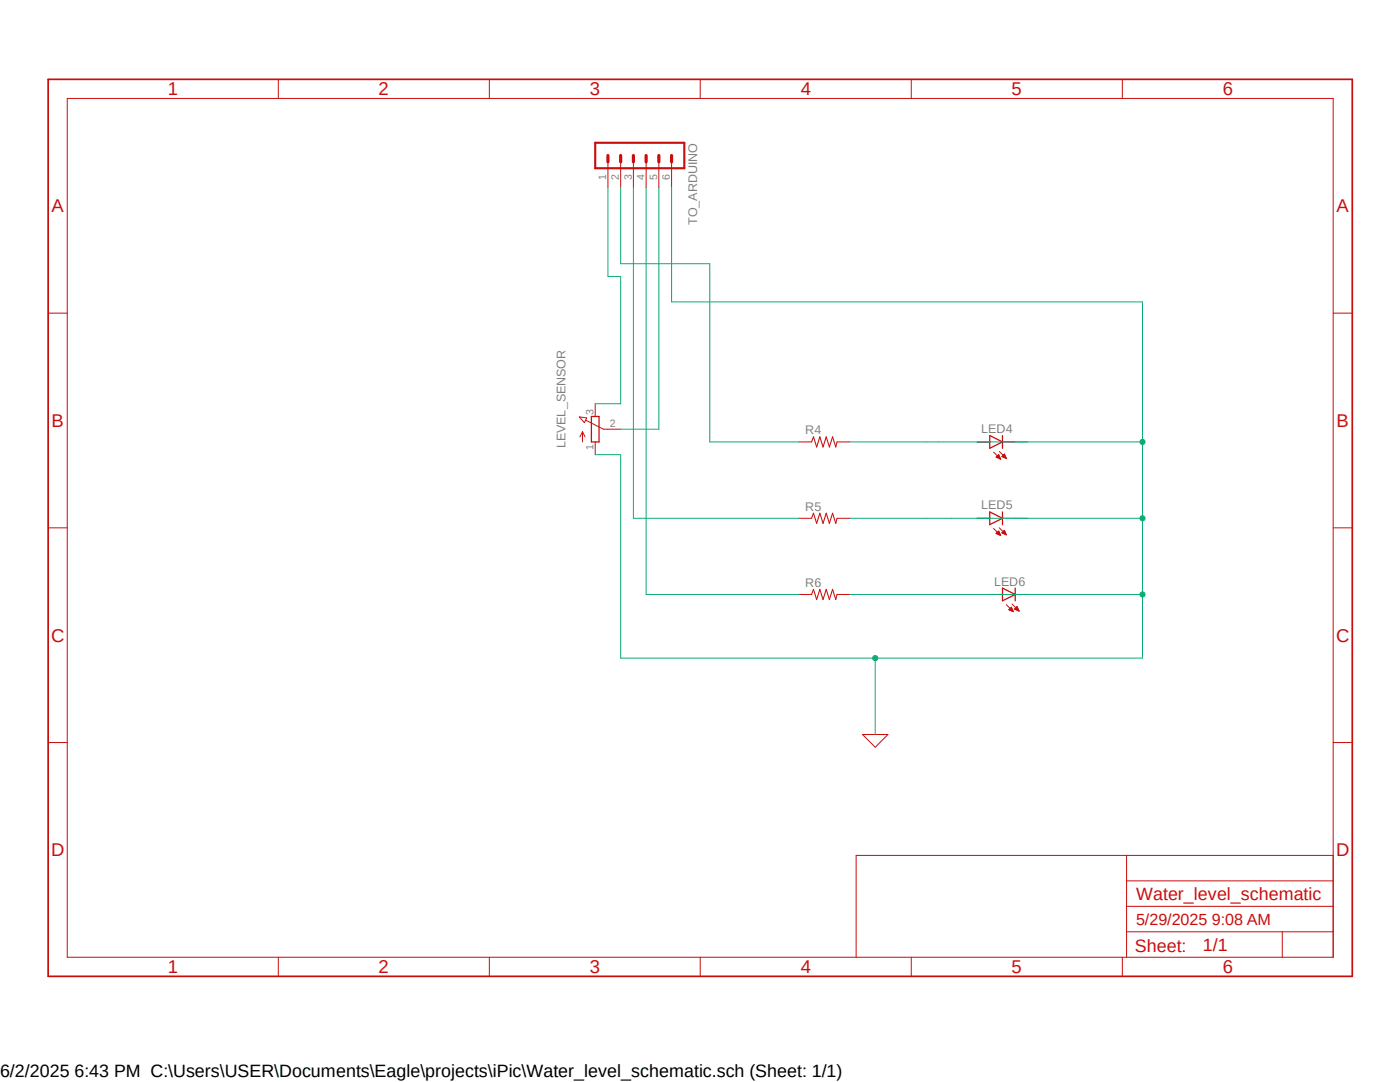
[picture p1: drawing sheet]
<svg xmlns="http://www.w3.org/2000/svg" width="279mm" height="216mm" viewBox="0 0 279 216" stroke-linecap="round" stroke-linejoin="round" font-family="sans-serif">
<path d="M9.1 15.5l261.2 179.9M270.3 15.5l-261.2 179.9" fill="none" stroke="#fff" stroke-width=".2"/>
<g fill="none" stroke="#c90d0c" stroke-width=".2">
<path d="M13.4 19.6h252.7v171.4h-252.7zM55.5 15.8v3.8M97.7 15.8v3.8M139.7 15.8v3.8M181.9 15.8v3.8M224 15.8v3.8M121.3 32.3v5.1M123.9 32.3v5.1M126.4 32.3v5.1M128.9 32.3v5.1M131.5 32.3v5.1M134 32.3v5.1"/>
<path d="M9.6 62.5h3.8M266.1 62.5h3.8M115.6 83.2l1.5 .2-.5 .9zM116.2 86.1v2.1M116.2 86.1l-.5 1.1M116.2 86.1l.6 1.1M116.9 83.9l3.5 1.7h3.5M118.8 80.6v2.5M118.8 88.2v2.5M159.4 88.2h2.6M167 88.2h2.6M195 88.2h2.5"/>
<path d="M198.3 90.2l1.4 1.4M198.8 91.2l.9 .4M198.8 91.2l.5-.5 .4 .9M198.8 91.2h.7M198.9 91.1h.6M198.9 91.3h.7M199 91h.4M199.1 90.9h.3M199.1 91.4h.5M199.2 90.8h.1M199.3 90.8h.1M199.3 91.4h.3"/>
<path d="M199.4 90.1l1.4 1.4M199.6 91.6h.1M200 91.1h.7M200 91h.6M200.1 88.2h2.5M200.1 90.9h.5M200.2 91.2h.5M200.2 90.8h.3M200.3 90.8h.2M200.4 91.3h.3M200.4 90.7h.1M200.4 90.6l.4 .9-.9-.4z"/>
<path d="M200.6 91.4h.2M200.8 91.4h.1M9.6 105.3h3.8M159.4 103.4h2.6M159.4 118.6h2.6M167 103.4h2.6M167 118.6h2.6M195 103.4h2.5M197.5 118.6h2.6M198.3 105.5l1.4 1.3M198.8 106.5l.5-.5 .4 .8zM198.8 106.5h.7"/>
<path d="M198.8 106.4h.7M198.9 106.3h.5M199.1 106.6h.5M199.1 106.2h.3M199.1 106.1h.3M199.2 106h.1M199.3 106.6h.3M199.4 105.3l1.4 1.4M199.5 106.7h.1M199.9 106.3h.8M199.9 106.3l.9 .4M200.1 103.4h2.5"/>
<path d="M200.1 106.4h.6M200.1 106.2h.5M200.2 106.1h.4M200.2 106h.3M200.3 106.5h.4M200.3 106h.2M200.4 105.8h.1M200.4 105.8l-.5 .5M200.4 105.8l.4 .9M200.5 106.6h.2M200.7 106.6h.1M202.6 118.6h2.5"/>
<path d="M266.1 105.3h3.8M200.8 120.6l1.4 1.4M201.3 121.7l.9 .3M201.3 121.7l.5-.5 .4 .8M201.3 121.7h.8M201.4 121.6h.6M201.5 121.8h.6M201.5 121.5h.5M201.6 121.4h.3M201.7 121.8h.4M201.7 121.3h.2M201.8 121.2h.1"/>
<path d="M201.9 121.9h.2M202 120.5l1.4 1.4M202.1 122h.1M202.5 121.5l.5-.5 .4 .9zM202.5 121.6h.7M202.5 121.5h.7M202.6 121.4h.5M202.7 121.7h.5M202.7 121.3h.4M202.8 121.2h.3M202.9 121.1h.1M202.9 121.8h.4"/>
<path d="M203.2 121.8h.1M203.3 121.9h.1M9.6 148.2h3.8M172.1 146.6h5.1l-2.5 2.5zM266.1 148.2h3.8M224.8 170.7v20.3M224.8 175.8h41.3M266.1 170.7h-95.2v20.3M55.5 191v3.8M97.7 191v3.8M139.7 191v3.8M181.9 191v3.8"/>
<path d="M224 191v3.8M224.8 185.9h41.3M224.8 180.8h41.3M255.9 185.9v5.1"/>
</g>
<path d="M9.6 15.8h260.3v179h-260.3z" fill="none" stroke="#c90d0c" stroke-width=".34"/>
<path d="M118.8 28.5h17.8v5.1h-17.8z" fill="none" stroke="#c90d0c" stroke-width=".42"/>
<path d="M121.3 31v1.3M123.9 31v1.3M126.4 31v1.3M128.9 31v1.3M131.5 31v1.3M134 31v1.3" fill="none" stroke="#c90d0c" stroke-width=".64"/>
<path d="M118 83.1h1.5v5.1h-1.5zM197.5 86.9l2.6 1.3-2.6 1.3zM200.1 86.9v2.6M197.5 102.2l2.6 1.2-2.6 1.3zM200.1 102.2v2.5M200.1 117.3l2.5 1.3-2.5 1.3zM202.6 117.3v2.6" fill="none" stroke="#c90d0c" stroke-width=".25"/>
<path d="M162 88.2l.3-1 .7 2 .6-2 .7 2 .6-2 .6 2 .7-2 .6 2 .2-1M162 103.4l.3-1 .7 2 .6-2 .7 2 .6-2 .6 2 .7-2 .6 2 .2-1M162 118.6l.3-1 .7 2 .6-2 .7 2 .6-2 .6 2 .7-2 .6 2 .2-1" fill="none" stroke="#c90d0c" stroke-width=".21"/>
<path d="M121.3 37.4v17.8h2.6v25.4h-5.1M123.9 37.4v15.2h17.7v35.6h17.8M126.4 37.4v66h33M128.9 37.4v81.2h30.5M131.5 37.4v48.2h-7.6M228 60.2v71.1h-104.1v-40.6M195 88.2h10.1M195 103.4h10.1M197.5 118.6h7.6" fill="none" stroke="#0dab76" stroke-width=".2"/>
<circle cx="228" cy="88.2" r=".51" fill="#0dab76"/>
<circle cx="228" cy="88.2" r=".51" fill="none" stroke="#0dab76" stroke-width=".2"/>
<circle cx="228" cy="103.4" r=".51" fill="#0dab76"/>
<circle cx="228" cy="103.4" r=".51" fill="none" stroke="#0dab76" stroke-width=".2"/>
<circle cx="228" cy="118.6" r=".51" fill="#0dab76"/>
<g fill="none" stroke="#0dab76" stroke-width=".2">
<path d="M118.8 90.7h5.1M174.7 131.3v15.3"/>
<circle cx="228" cy="118.6" r=".51"/>
</g>
<circle cx="174.7" cy="131.3" r=".51" fill="#0dab76"/>
<g fill="none" stroke="#0dab76" stroke-width=".2">
<path d="M134 37.4v22.8h94M169.6 88.2h27.9M202.6 88.2h25.4M169.6 103.4h27.9M169.6 118.6h27.9M202.6 103.4h25.4M205.1 118.6h22.9"/>
<circle cx="174.7" cy="131.3" r=".51"/>
</g>
<g font-size="3.7" fill="#c90d0c">
<text x="33.5" y="19">1</text>
<text x="75.6" y="19">2</text>
<text x="117.7" y="19">3</text>
<text x="159.8" y="19">4</text>
<text x="201.9" y="19">5</text>
<text x="244" y="19">6</text>
<text x="10.3" y="42.4">A</text>
<text x="266.7" y="42.4">A</text>
<text x="10.3" y="85.2">B</text>
<text x="266.7" y="85.2">B</text>
<text x="10.2" y="128.1">C</text>
<text x="266.7" y="128.1">C</text>
<text x="10.2" y="170.9">D</text>
<text x="266.7" y="170.9">D</text>
<text x="33.5" y="194.2">1</text>
<text x="75.6" y="194.2">2</text>
<text x="117.7" y="194.2">3</text>
<text x="159.8" y="194.2">4</text>
<text x="201.9" y="194.2">5</text>
<text x="244" y="194.2">6</text>
</g>
<g font-size="3.6" fill="#c90d0c">
<text x="226.7" y="179.6">Water_level_schematic</text>
<text x="226.5" y="189.9">Sheet:</text>
<text x="240.1" y="189.7">1/1</text>
</g>
<text font-size="3.6" x="0" y="214.9">6/2/2025 6:43 PM C:\Users\USER\Documents\Eagle\projects\iPic\Water_level_schematic.sch (Sheet: 1/1)</text>
<text font-size="3.2" fill="#c90d0c" x="226.7" y="184.7">5/29/2025 9:08 AM</text>
<g font-size="2.5" fill="#808080">
<text x="139.1" y="44.8" transform="rotate(-90 139.1 44.8)">TO_ARDUINO</text>
<text x="112.9" y="89.5" transform="rotate(-90 112.9 89.5)">LEVEL_SENSOR</text>
<text x="160.7" y="86.7">R4</text>
<text x="195.8" y="86.4">LED4</text>
<text x="160.7" y="101.9">R5</text>
<text x="195.8" y="101.6">LED5</text>
<text x="160.7" y="117.1">R6</text>
<text x="198.4" y="116.8">LED6</text>
</g>
<g font-size="2.1" fill="#808080">
<text x="121" y="35.9" transform="rotate(-90 121 35.9)">1</text>
<text x="123.5" y="35.9" transform="rotate(-90 123.5 35.9)">2</text>
<text x="126.1" y="35.9" transform="rotate(-90 126.1 35.9)">3</text>
<text x="128.6" y="35.9" transform="rotate(-90 128.6 35.9)">4</text>
<text x="131.1" y="35.9" transform="rotate(-90 131.1 35.9)">5</text>
<text x="133.7" y="35.9" transform="rotate(-90 133.7 35.9)">6</text>
<text x="118.4" y="82.7" transform="rotate(-90 118.4 82.7)">3</text>
<text x="118.4" y="89.7" transform="rotate(-90 118.4 89.7)">1</text>
<text x="121.7" y="85.3">2</text>
</g>
</svg>
